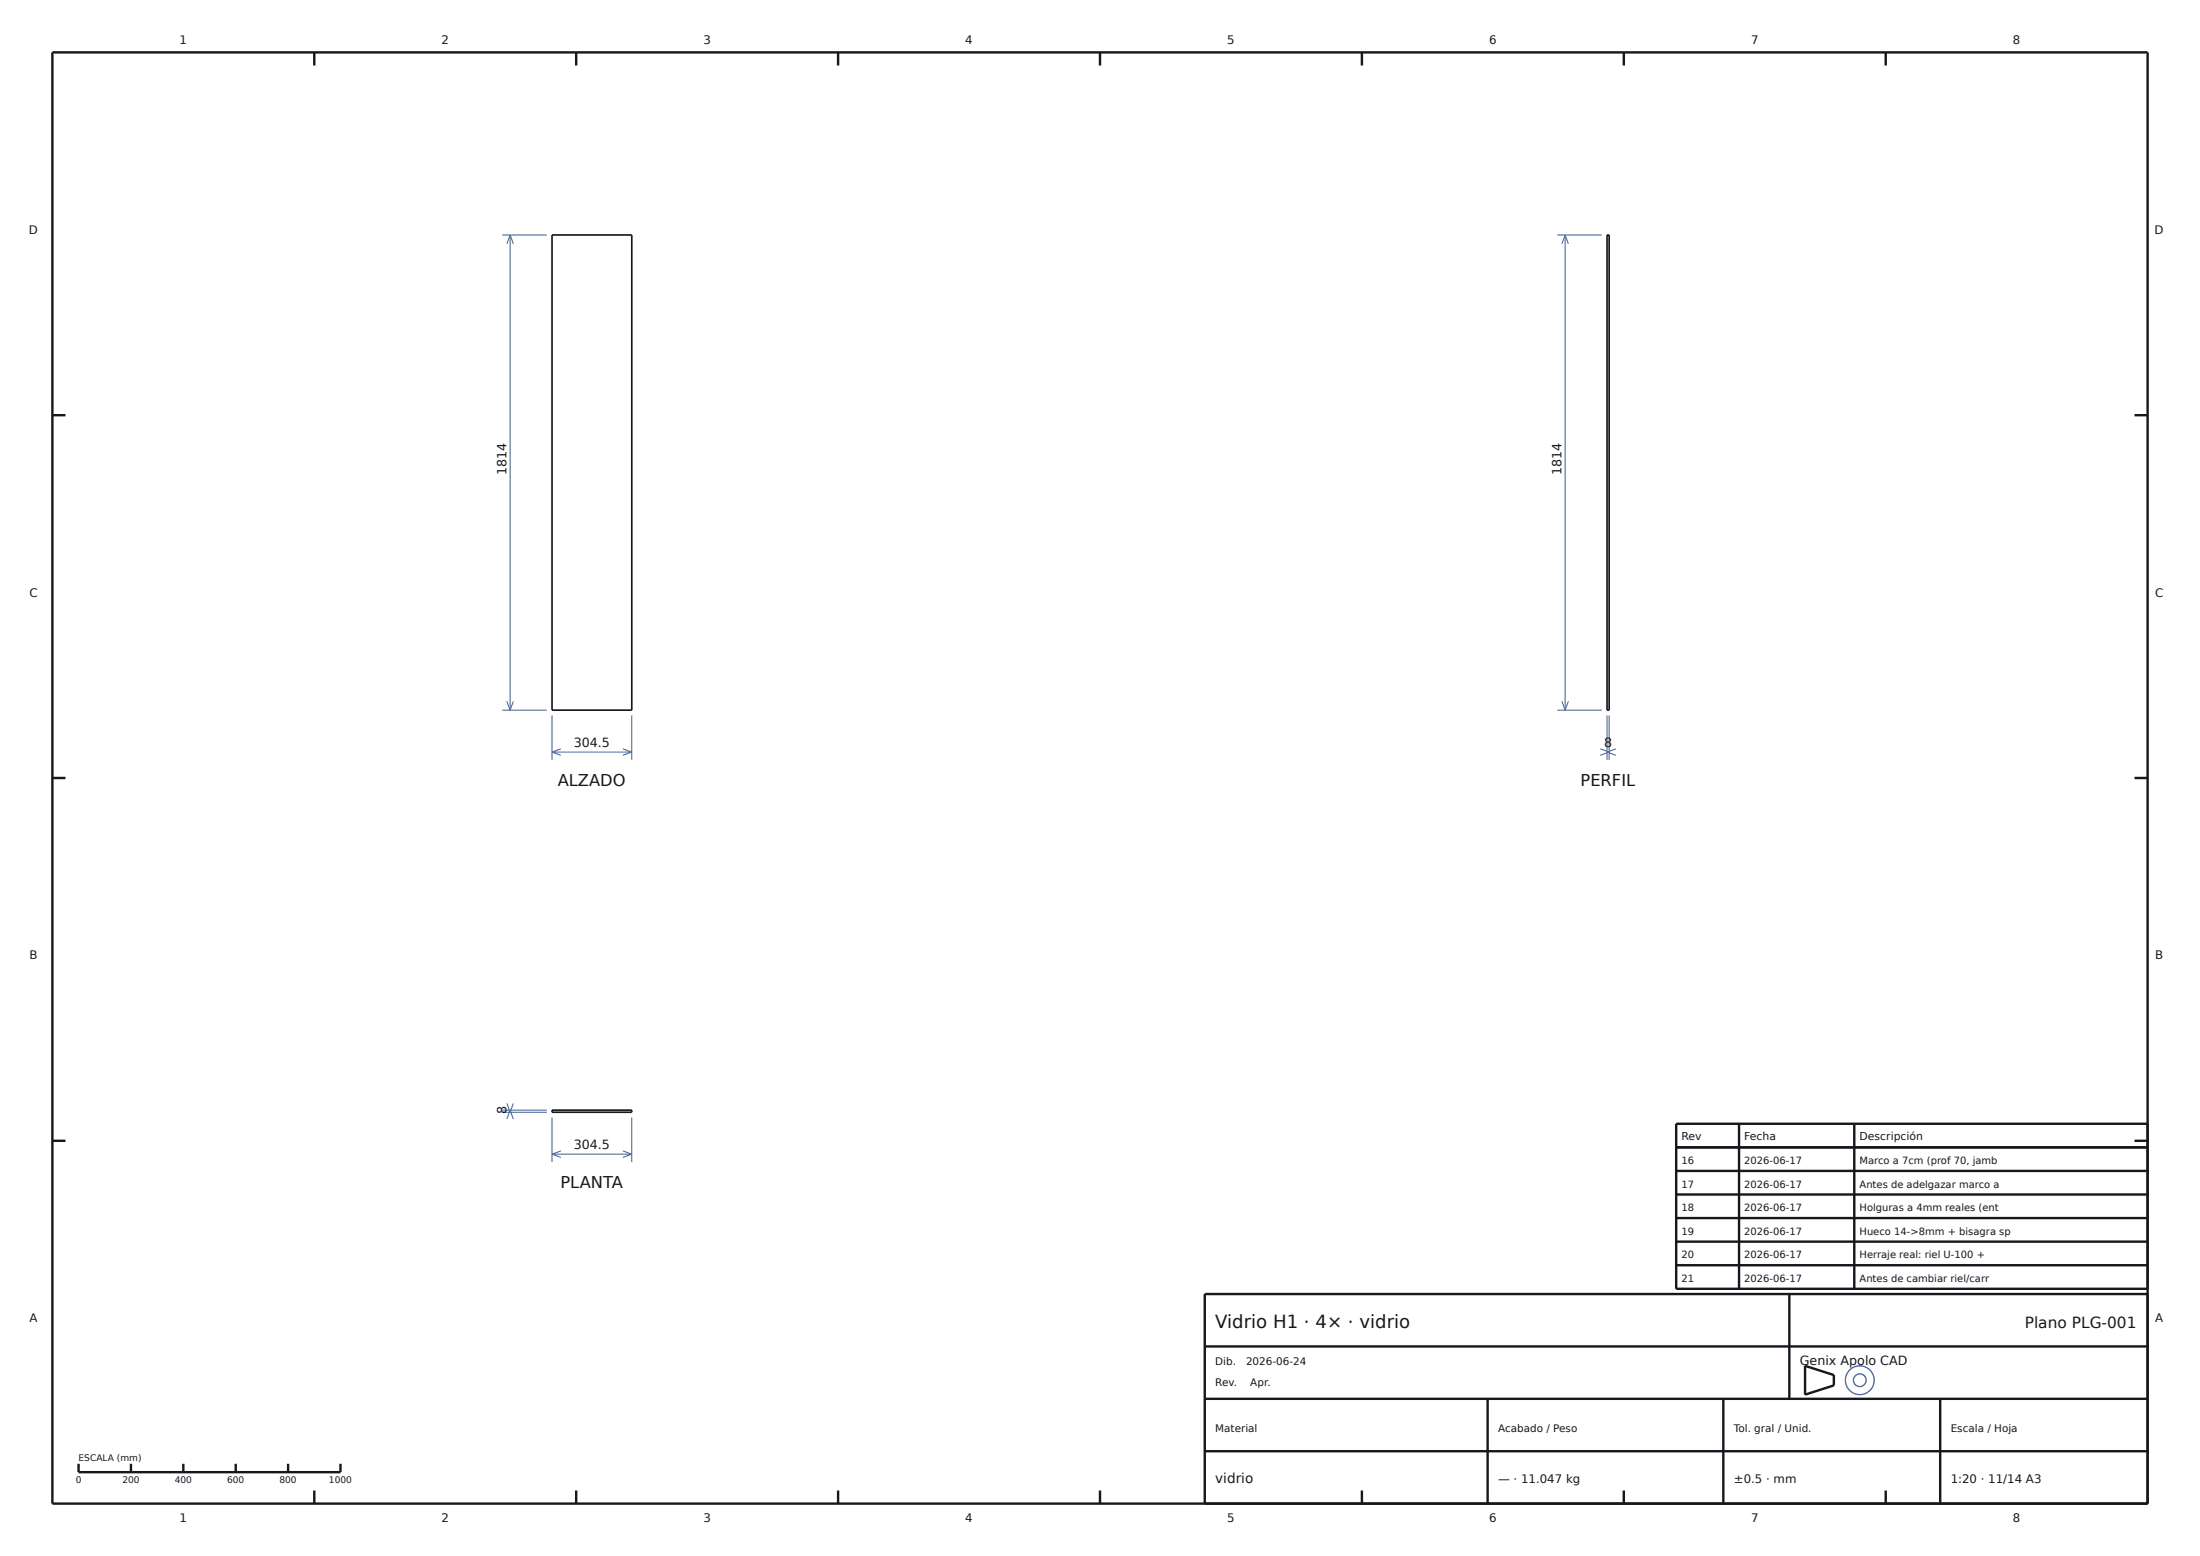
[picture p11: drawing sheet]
<svg xmlns="http://www.w3.org/2000/svg" width="420mm" height="297mm" viewBox="0 0 420 297" stroke-linecap="round" stroke-linejoin="round" font-family="sans-serif">
<g fill="#fdfdfb" stroke="#3a5e9c" stroke-width=".25">
<circle cx="355" cy="263.5" r="2.75"/>
<circle cx="355.1" cy="263.5" r="1.21"/>
</g>
<g fill="none" stroke="#16181d" stroke-width=".46">
<path d="M10 10h400v277h-400zM60 10v2.5M110 10v2.5M160 10v2.5M210 10v2.5M260 10v2.5M310 10v2.5M360 10v2.5M10 79.3h2.5M407.5 79.3h2.5M10 148.5h2.5M407.5 148.5h2.5"/>
<path d="M10 217.8h2.5M320 219h90M332 214.5v31.5M354 214.5v31.5M407.5 217.8h2.5M410 214.5h-90v31.5h90M320 223.5h90M320 228h90M320 232.5h90M320 237h90M230 257h180M320 241.5h90"/>
<path d="M341.6 247v20M410 247h-180v40M15 279.4v1.6h50v-1.6M25 279.4v1.6M35 279.4v1.6M45 279.4v1.6M55 279.4v1.6M230 277h180M230 267h180M284 267v20M329 267v20M344.6 260.7l5.5 1.8v1.9l-5.5 1.8z"/>
<path d="M370.4 267v20M60 284.5v2.5M110 284.5v2.5M160 284.5v2.5M210 284.5v2.5M260 284.5v2.5M310 284.5v2.5M360 284.5v2.5"/>
</g>
<path d="M105.4 44.8h15.2v90.8h-15.2zM306.8 44.8h.4v90.8h-.4zM105.4 211.9h15.2v.4h-15.2z" fill="none" stroke="#16181d" stroke-width=".32"/>
<g fill="none" stroke="#3a5e9c" stroke-width=".19">
<path d="M95.9 44.8h8.5M97.4 44.8v90.8M97.4 44.8l.6 1.7M97.4 44.8l-.6 1.7M297.3 44.8h8.5M298.8 44.8v90.8M298.8 44.8l.6 1.7M298.8 44.8l-.6 1.7M95.9 135.6h8.5M96.8 133.9l.6 1.7M98 133.9l-.6 1.7M105.4 136.5v8.6"/>
<path d="M120.6 136.5v8.6M297.3 135.6h8.5M298.2 133.9l.6 1.7M299.4 133.9l-.6 1.7M306.8 136.5v8.6M307.2 136.5v8.6M105.4 143.6h15.2M105.4 143.6l1.7 .6M107.1 142.9l-1.7 .7M118.9 142.9l1.7 .7M120.6 143.6l-1.7 .6M305.5 142.9l1.7 .7"/>
<path d="M306.8 143.6h.4M306.8 143.6l1.7 .6M307.2 143.6l-1.7 .6M308.5 142.9l-1.7 .7M95.9 212.3h8.5M95.9 211.9h8.5M96.8 210.6l.6 1.7M97.4 211.9v.4M97.4 211.9l.6 1.7M97.4 211.9l-.6 1.7M98 210.6l-.6 1.7M105.4 213.3v8.5"/>
<path d="M107.1 219.7l-1.7 .6M118.9 219.7l1.7 .6M120.6 213.3v8.5M105.4 220.3h15.2M105.4 220.3l1.7 .6M120.6 220.3l-1.7 .6"/>
</g>
<text font-size="3.5" fill="#16181d" x="232" y="253.4">Vidrio H1 · 4× · vidrio</text>
<g font-size="3.1" fill="#16181d">
<text x="106.5" y="150.1">ALZADO</text>
<text x="301.7" y="150.1">PERFIL</text>
<text x="107" y="226.8">PLANTA</text>
</g>
<text font-size="2.9" fill="#16181d" x="386.5" y="253.4">Plano PLG-001</text>
<text font-size="2.6" fill="#16181d" x="232" y="283">vidrio</text>
<g font-size="2.4" fill="#16181d">
<text x="96.7" y="90.7" transform="rotate(-90 96.7 90.7)">1814</text>
<text x="298.1" y="90.7" transform="rotate(-90 298.1 90.7)">1814</text>
<text x="109.5" y="142.5">304.5</text>
<text x="306.2" y="142.5">8</text>
<text x="96.7" y="212.6" transform="rotate(-90 96.7 212.6)">8</text>
<text x="109.5" y="219.3">304.5</text>
<text x="343.6" y="260.6">Genix Apolo CAD</text>
</g>
<g font-size="2.2" fill="#16181d">
<text x="34.3" y="8.4">1</text>
<text x="84.3" y="8.4">2</text>
<text x="134.3" y="8.4">3</text>
<text x="184.3" y="8.4">4</text>
<text x="234.3" y="8.4">5</text>
<text x="284.3" y="8.4">6</text>
<text x="334.3" y="8.4">7</text>
<text x="384.3" y="8.4">8</text>
<text x="5.5" y="44.6">D</text>
<text x="411.3" y="44.6">D</text>
<text x="5.6" y="113.9">C</text>
<text x="411.4" y="113.9">C</text>
<text x="5.6" y="183.1">B</text>
<text x="411.4" y="183.1">B</text>
<text x="5.6" y="252.4">A</text>
<text x="411.4" y="252.4">A</text>
<text x="286" y="283">— · 11.047 kg</text>
<text x="331" y="283">±0.5 · mm</text>
<text x="372.4" y="283">1:20 · 11/14 A3</text>
<text x="34.3" y="290.6">1</text>
<text x="84.3" y="290.6">2</text>
<text x="134.3" y="290.6">3</text>
<text x="184.3" y="290.6">4</text>
<text x="234.3" y="290.6">5</text>
<text x="284.3" y="290.6">6</text>
<text x="334.3" y="290.6">7</text>
<text x="384.3" y="290.6">8</text>
</g>
<g font-size="2.1" fill="#16181d">
<text x="321" y="217.6">Rev</text>
<text x="333" y="217.6">Fecha</text>
<text x="355" y="217.6">Descripción</text>
</g>
<g font-size="2" fill="#16181d">
<text x="232" y="260.6">Dib.</text>
<text x="237.9" y="260.6">2026-06-24</text>
<text x="232" y="264.6">Rev.</text>
<text x="238.7" y="264.6">Apr.</text>
<text x="232" y="273.4">Material</text>
<text x="286" y="273.4">Acabado / Peso</text>
<text x="331" y="273.4">Tol. gral / Unid.</text>
<text x="372.4" y="273.4">Escala / Hoja</text>
</g>
<g font-size="1.9" fill="#16181d">
<text x="321" y="222.2">16</text>
<text x="321" y="226.7">17</text>
<text x="333" y="222.2">2026-06-17</text>
<text x="333" y="226.7">2026-06-17</text>
<text x="355" y="222.2">Marco a 7cm (prof 70, jamb</text>
<text x="355" y="226.7">Antes de adelgazar marco a</text>
<text x="321" y="231.2">18</text>
<text x="333" y="231.2">2026-06-17</text>
<text x="355" y="231.2">Holguras a 4mm reales (ent</text>
<text x="321" y="235.7">19</text>
<text x="333" y="235.7">2026-06-17</text>
<text x="355" y="235.7">Hueco 14-&gt;8mm + bisagra sp</text>
<text x="321" y="240.2">20</text>
<text x="321" y="244.7">21</text>
<text x="333" y="240.2">2026-06-17</text>
<text x="333" y="244.7">2026-06-17</text>
<text x="355" y="240.2">Herraje real: riel U-100 +</text>
<text x="355" y="244.7">Antes de cambiar riel/carr</text>
</g>
<g font-size="1.7" fill="#16181d">
<text x="15" y="278.8">ESCALA (mm)</text>
<text x="14.5" y="283">0</text>
<text x="23.4" y="283">200</text>
<text x="33.4" y="283">400</text>
<text x="43.4" y="283">600</text>
<text x="53.4" y="283">800</text>
<text x="62.8" y="283">1000</text>
</g>
</svg>
